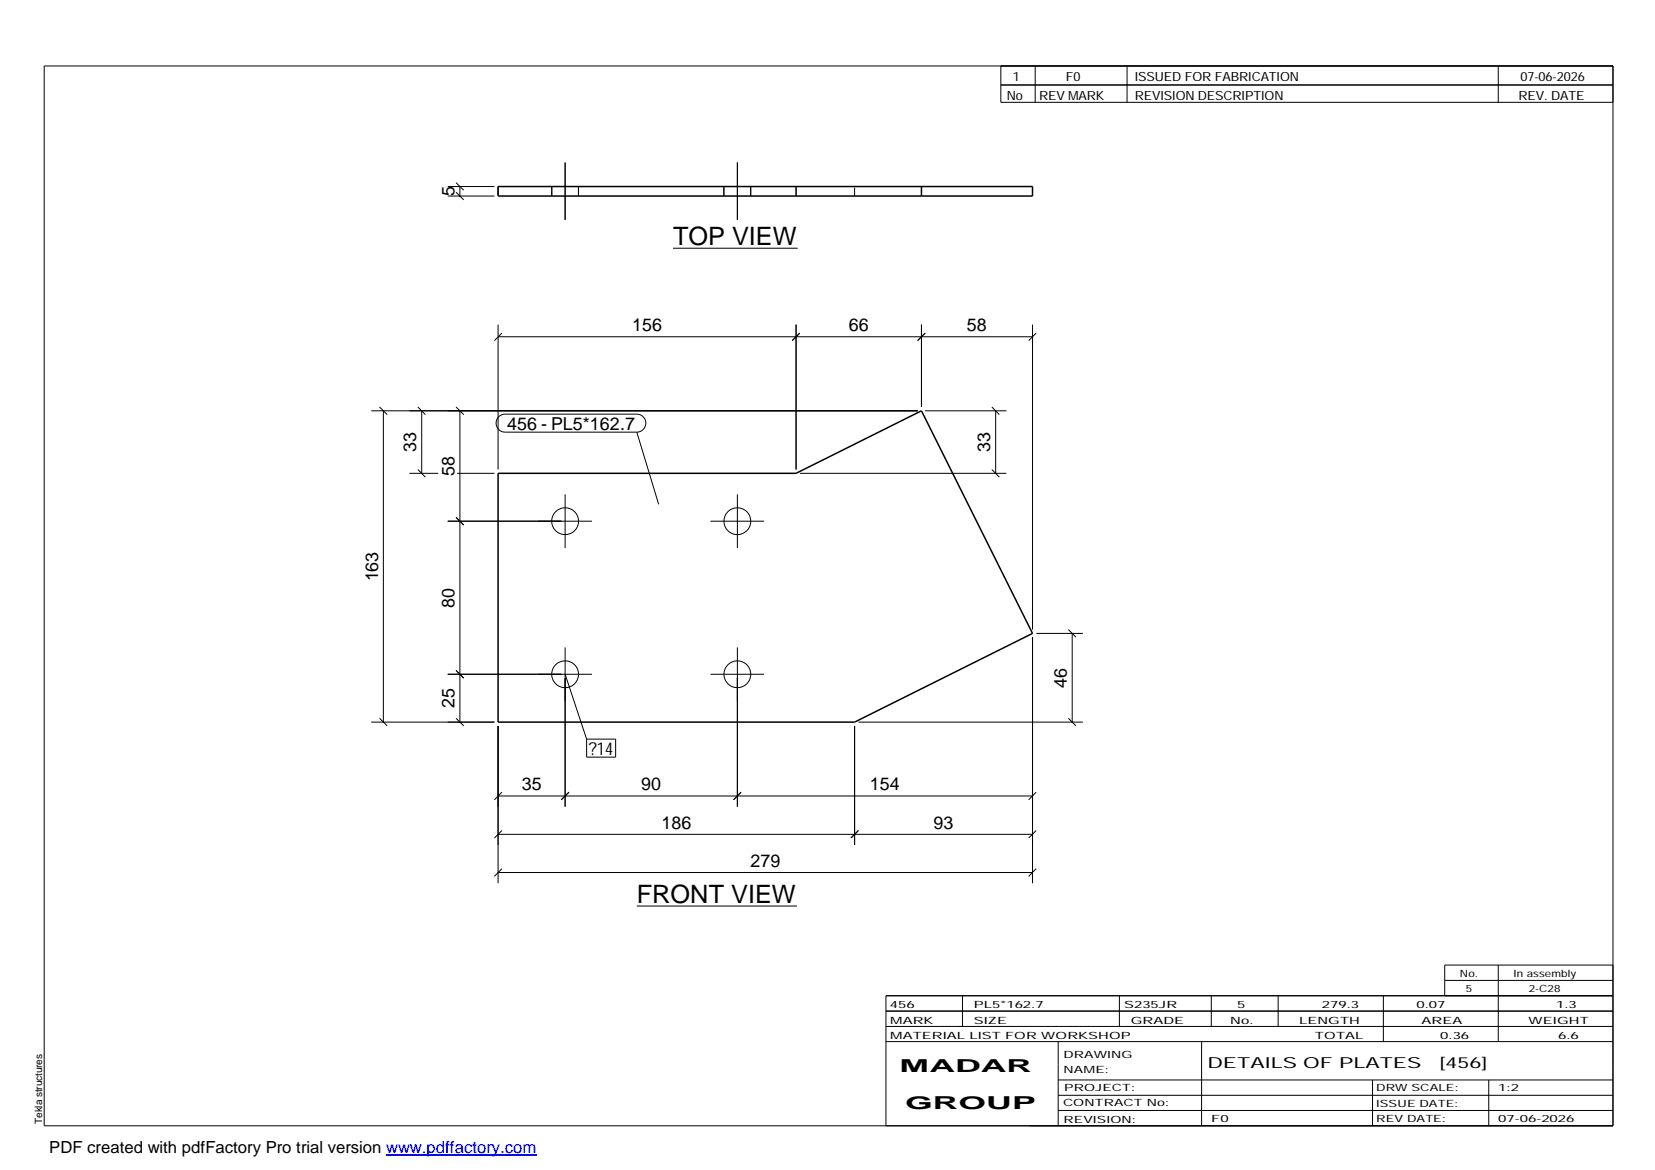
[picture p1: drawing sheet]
<svg xmlns="http://www.w3.org/2000/svg" width="420mm" height="297mm" viewBox="0 0 420 297" stroke-linecap="round" stroke-linejoin="round" font-family="sans-serif">
<g fill="none" stroke="#000" stroke-width=".25">
<path d="M11.2 16.7h398.3v269.1h-398.3zM254.1 16.7v9.3h155.4M262.8 16.7v9.3M286.1 16.7v9.3M380.4 16.7v9.3M254.1 21.6h155.4M113.7 49.8h11.8M113.7 47.4h11.8M115.8 48.8l1.9 1.9M115.8 46.4l1.9 1.9M116.8 47.4v2.4M140.1 47.4v2.4"/>
<path d="M143.5 41.3v14.5M146.9 47.4v2.4M183.8 47.4v2.4M187.2 41.3v14.5M190.6 47.4v2.4M170.9 63h31.6M126.4 82.4v36.8M126.4 85.5h135.7M127.4 84.6l-1.9 1.9M202.1 82.4v36.8M203 84.6l-1.9 1.9M233.9 82.4v20.9"/>
<path d="M234.9 84.6l-1.9 1.9M262.1 82.4v77.4M263.1 84.6l-1.9 1.9M94.2 104.3h138.8M96.4 103.3l1.9 2M97.3 104.3v79M106.1 119.2l1.9 1.9M106.1 103.3l1.9 2M107.1 104.3v15.9M115.8 103.3l1.9 2M116.8 104.3v79M126.6 105.8l.7-.5 .9-.2h33.5a2.29 2.29 0 0 1 2.3 2.3 2.29 2.29 0 0 1-2.3 2.3h-33.5a2.31 2.31 0 0 1-2.1-1.4 2.31 2.31 0 0 1 .5-2.5z"/>
<path d="M161.7 109.7l5.5 18.3M234.9 104.3h20.6M251.8 119.2l1.9 1.9M251.8 103.3l1.9 2M252.8 104.3v15.9M103.9 120.2h7.4M113.7 132.3h36.6M115.8 131.3l1.9 2M116 120.2h9.5M143.5 125.5v13.6M180.4 132.3h13.6M187.2 125.5v13.6"/>
<path d="M203.1 120.2h52.4M271.2 159.8l1.9 1.9M113.7 171.2h36.6M115.8 170.2l1.9 2M143.5 164.4v40.4M143.5 171.2l5.4 16.4M180.4 171.2h13.6M187.2 164.4v40.4M262.1 161.7v62.5M263.1 160.8h11.8M272.2 160.8v22.5M94.2 183.3h31.3"/>
<path d="M96.4 182.4l1.9 1.9M115.8 182.4l1.9 1.9M126.4 184.3v39.9M148.9 187.6h7.4v4.6h-7.4zM217 184.3v30.2M217.9 183.3h57M271.2 182.4l1.9 1.9M126.4 211.8h135.7M126.4 202.1h135.7M127.4 210.8l-1.9 2M127.4 201.1l-1.9 2M144.4 201.1l-1.9 2"/>
<path d="M188.1 201.1l-1.9 2M217.9 210.8l-1.9 2M263.1 210.8l-1.9 2M263.1 201.1l-1.9 2M126.4 221.5h135.7M127.4 220.5l-1.9 2M161.7 230h40.7M263.1 220.5l-1.9 2M224.9 256.7h184.6M244.3 252.8v7.8M284.2 252.8v7.8M307.5 252.8v7.8"/>
<path d="M324.5 252.8v7.8M351.2 252.8v11.6M366.8 248.9h42.7M380.4 245v19.4M409.5 245h-42.7v7.8M409.5 252.8h-184.6v33M224.9 264.4h184.6M224.9 260.6h184.6M268.6 264.4v21.4M268.6 274.2h140.9M268.6 278.1h140.9M305.1 264.4v21.4"/>
<path d="M348.4 274.2v11.6M378 274.2v11.6M268.6 281.9h140.9"/>
<circle cx="143.5" cy="132.3" r="3.4"/>
<circle cx="187.2" cy="132.3" r="3.4"/>
<circle cx="143.5" cy="171.2" r="3.4"/>
<circle cx="187.2" cy="171.2" r="3.4"/>
</g>
<path d="M126.4 47.4h135.7v2.4h-135.7zM202.1 47.4v2.4M233.9 47.4v2.4M126.4 120.2h75.7l31.8-15.9 28.2 56.5-45.1 22.5h-90.6z" fill="none" stroke="#000" stroke-width=".38"/>
<path d="M126.4 47.4v2.4M217 49.8v-2.4" fill="none" stroke="#000" stroke-width=".25" stroke-dasharray="2.1 2.1" stroke-linecap="butt"/>
<path d="M98 293.3h38.2" fill="none" stroke="#00f" stroke-width=".3"/>
<g font-size="6.4">
<text x="170.9" y="62.3">TOP VIEW</text>
<text x="161.7" y="229.3">FRONT VIEW</text>
</g>
<g font-size="4.5">
<text x="115.4" y="49.8" transform="rotate(-90 115.4 49.8)">5</text>
<text x="160.5" y="84.1">156</text>
<text x="215.5" y="84.1">66</text>
<text x="245.5" y="84.1">58</text>
<text x="128.8" y="109.1">456 - PL5*162.7</text>
<text x="105.7" y="114.8" transform="rotate(-90 105.7 114.8)">33</text>
<text x="251.4" y="114.8" transform="rotate(-90 251.4 114.8)">33</text>
<text x="115.4" y="120.8" transform="rotate(-90 115.4 120.8)">58</text>
<text x="96" y="147.6" transform="rotate(-90 96 147.6)">163</text>
<text x="115.4" y="154.2" transform="rotate(-90 115.4 154.2)">80</text>
<text x="115.4" y="179.8" transform="rotate(-90 115.4 179.8)">25</text>
<text x="270.8" y="174.6" transform="rotate(-90 270.8 174.6)">46</text>
<text x="149.5" y="191.6">?14</text>
<text x="132.5" y="200.7">35</text>
<text x="162.8" y="200.7">90</text>
<text x="220.9" y="200.7">154</text>
<text x="167.9" y="210.4">186</text>
<text x="237" y="210.4">93</text>
<text x="190.5" y="220.1">279</text>
<text x="228.4" y="272.3">MADAR</text>
<text x="229.8" y="281.6">GROUP</text>
</g>
<text font-size="4.2" x="12.5" y="292.7">PDF created with pdfFactory Pro trial version www.pdffactory.com</text>
<g font-size="3.9">
<text x="306.5" y="271.3">DETAILS OF PLATES</text>
<text x="365.4" y="271.3">[456]</text>
</g>
<g font-size="3.2">
<text x="257.1" y="20.5">1</text>
<text x="270.6" y="20.5">F0</text>
<text x="288.1" y="20.5">ISSUED FOR FABRICATION</text>
<text x="386" y="20.5">07-06-2026</text>
<text x="255.6" y="25.5">No</text>
<text x="263.8" y="25.5">REV MARK</text>
<text x="288.1" y="25.5">REVISION DESCRIPTION</text>
<text x="385.5" y="25.5">REV. DATE</text>
</g>
<g font-size="2.5">
<text x="370.6" y="247.9">No.</text>
<text x="372.1" y="251.8">5</text>
<text x="384.3" y="247.9">In assembly</text>
<text x="388.1" y="251.8">2-C28</text>
<text x="225.9" y="255.9">456</text>
<text x="247.3" y="255.9">PL5*162.7</text>
<text x="285.4" y="255.9">S235JR</text>
<text x="314.1" y="255.9">5</text>
<text x="335.6" y="255.9">279.3</text>
<text x="359.6" y="255.9">0.07</text>
<text x="395.1" y="255.9">1.3</text>
<text x="226" y="263.7">MATERIAL LIST FOR WORKSHOP</text>
<text x="226" y="259.9">MARK</text>
<text x="247.2" y="259.9">SIZE</text>
<text x="287.1" y="259.9">GRADE</text>
<text x="312.3" y="259.9">No.</text>
<text x="329.8" y="259.9">LENGTH</text>
<text x="333.8" y="263.7">TOTAL</text>
<text x="360.9" y="259.9">AREA</text>
<text x="365.6" y="263.7">0.36</text>
<text x="388.1" y="259.9">WEIGHT</text>
<text x="395.6" y="263.7">6.6</text>
<text x="270" y="268.5">DRAWING</text>
<text x="270" y="272.5">NAME:</text>
<text x="269.9" y="280.9">CONTRACT No:</text>
<text x="270.2" y="277">PROJECT:</text>
<text x="349.4" y="277.1">DRW SCALE:</text>
<text x="349.4" y="281">ISSUE DATE:</text>
<text x="380.4" y="277.1">1:2</text>
<text x="10.7" y="285.4" transform="rotate(-90 10.7 285.4)">Tekla structures</text>
<text x="270" y="285">REVISION:</text>
<text x="307.5" y="284.8">F0</text>
<text x="349.4" y="284.8">REV DATE:</text>
<text x="380.4" y="284.8">07-06-2026</text>
</g>
</svg>
